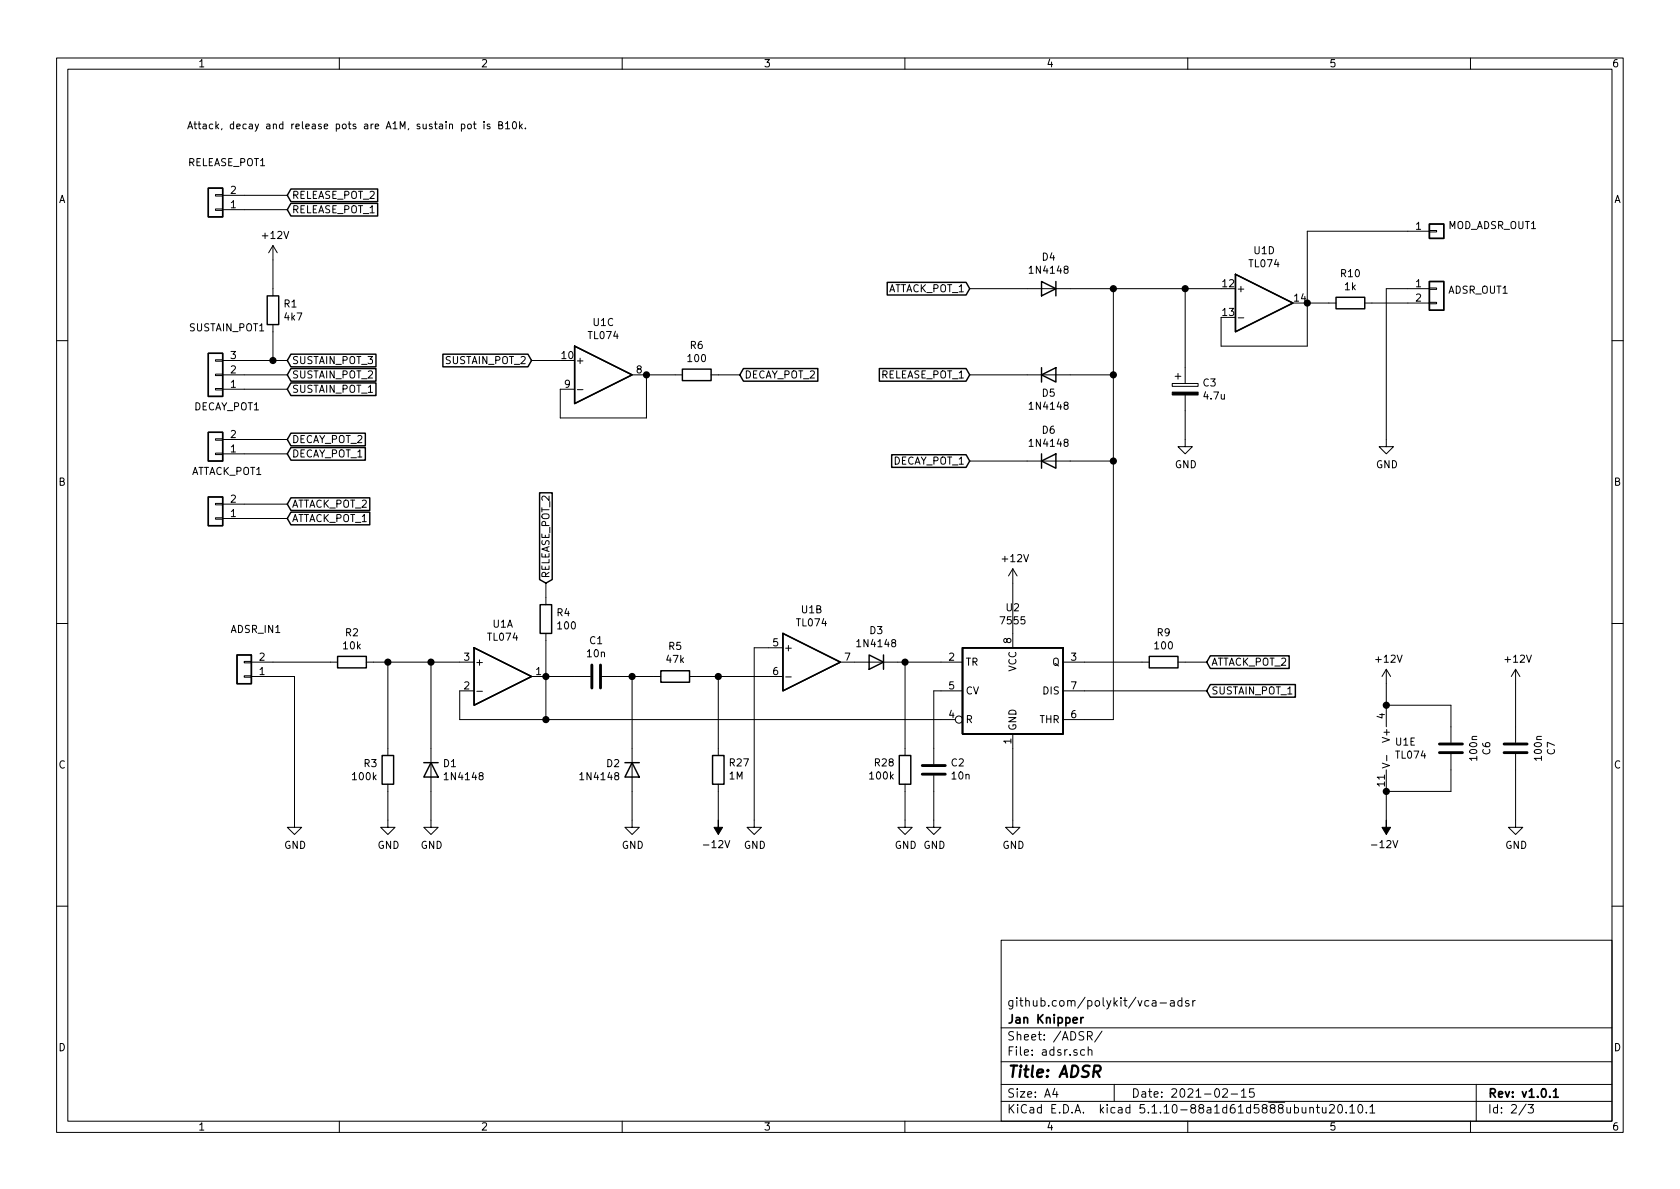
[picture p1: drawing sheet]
EESchema Schematic File Version 4
EELAYER 30 0
EELAYER END
$Descr A4 11693 8268
encoding utf-8
Sheet 2 3
Title "ADSR"
Date "2021-02-15"
Rev "v1.0.1"
Comp "Jan Knipper"
Comment1 "github.com/polykit/vca-adsr"
Comment2 ""
Comment3 ""
Comment4 ""
$EndDescr
$Comp
L Amplifier_Operational:TL074 U1
U 1 1
P 3500 4700
F 0 "U1" H 3500 5067 50  0000 C CNN
F 1 "TL074" H 3500 4976 50  0000 C CNN
F 2 "Package_DIP:DIP-14_W7.62mm_LongPads" H 3450 4800 50  0001 C CNN
F 3 "http://www.ti.com/lit/ds/symlink/tl071.pdf" H 3550 4900 50  0001 C CNN
	1    3500 4700
	1    0    0    -1  
$EndComp
$Comp
L Amplifier_Operational:TL074 U1
U 3 1
P 4200 2600
F 0 "U1" H 4200 2967 50  0000 C CNN
F 1 "TL074" H 4200 2876 50  0000 C CNN
F 2 "Package_DIP:DIP-14_W7.62mm_LongPads" H 4150 2700 50  0001 C CNN
F 3 "http://www.ti.com/lit/ds/symlink/tl071.pdf" H 4250 2800 50  0001 C CNN
	3    4200 2600
	1    0    0    -1  
$EndComp
$Comp
L Amplifier_Operational:TL074 U1
U 4 1
P 8800 2100
F 0 "U1" H 8800 2467 50  0000 C CNN
F 1 "TL074" H 8800 2376 50  0000 C CNN
F 2 "Package_DIP:DIP-14_W7.62mm_LongPads" H 8750 2200 50  0001 C CNN
F 3 "http://www.ti.com/lit/ds/symlink/tl071.pdf" H 8850 2300 50  0001 C CNN
	4    8800 2100
	1    0    0    -1  
$EndComp
$Comp
L Device:R R2
U 1 1
P 2450 4600
F 0 "R2" V 2243 4600 50  0000 C CNN
F 1 "10k" V 2334 4600 50  0000 C CNN
F 2 "Resistor_THT:R_Axial_DIN0207_L6.3mm_D2.5mm_P7.62mm_Horizontal" V 2380 4600 50  0001 C CNN
F 3 "~" H 2450 4600 50  0001 C CNN
	1    2450 4600
	0    1    1    0   
$EndComp
$Comp
L Device:R R3
U 1 1
P 2700 5350
F 0 "R3" H 2631 5396 50  0000 R CNN
F 1 "100k" H 2631 5305 50  0000 R CNN
F 2 "Resistor_THT:R_Axial_DIN0207_L6.3mm_D2.5mm_P7.62mm_Horizontal" V 2630 5350 50  0001 C CNN
F 3 "~" H 2700 5350 50  0001 C CNN
	1    2700 5350
	1    0    0    -1  
$EndComp
$Comp
L Diode:1N4148 D1
U 1 1
P 3000 5350
F 0 "D1" V 2954 5430 50  0000 L CNN
F 1 "1N4148" V 3045 5430 50  0000 L CNN
F 2 "Diode_THT:D_DO-35_SOD27_P7.62mm_Horizontal" H 3000 5175 50  0001 C CNN
F 3 "https://assets.nexperia.com/documents/data-sheet/1N4148_1N4448.pdf" H 3000 5350 50  0001 C CNN
	1    3000 5350
	0    1    1    0   
$EndComp
$Comp
L Diode:1N4148 D2
U 1 1
P 4400 5350
F 0 "D2" V 4354 5270 50  0000 R CNN
F 1 "1N4148" V 4445 5270 50  0000 R CNN
F 2 "Diode_THT:D_DO-35_SOD27_P7.62mm_Horizontal" H 4400 5175 50  0001 C CNN
F 3 "https://assets.nexperia.com/documents/data-sheet/1N4148_1N4448.pdf" H 4400 5350 50  0001 C CNN
	1    4400 5350
	0    1    1    0   
$EndComp
$Comp
L Device:R R5
U 1 1
P 4700 4700
F 0 "R5" V 4907 4700 50  0000 C CNN
F 1 "47k" V 4816 4700 50  0000 C CNN
F 2 "Resistor_THT:R_Axial_DIN0207_L6.3mm_D2.5mm_P2.54mm_Vertical" V 4630 4700 50  0001 C CNN
F 3 "~" H 4700 4700 50  0001 C CNN
	1    4700 4700
	0    -1   -1   0   
$EndComp
$Comp
L Device:C C1
U 1 1
P 4150 4700
F 0 "C1" V 3898 4700 50  0000 C CNN
F 1 "10n" V 3989 4700 50  0000 C CNN
F 2 "Capacitor_THT:C_Disc_D5.0mm_W2.5mm_P5.00mm" H 4188 4550 50  0001 C CNN
F 3 "~" H 4150 4700 50  0001 C CNN
	1    4150 4700
	0    1    1    0   
$EndComp
Wire Wire Line
	3800 4700 4000 4700
Wire Wire Line
	4300 4700 4400 4700
$Comp
L power:GND #PWR0101
U 1 1
P 4400 5700
F 0 "#PWR0101" H 4400 5450 50  0001 C CNN
F 1 "GND" H 4405 5527 50  0000 C CNN
F 2 "" H 4400 5700 50  0001 C CNN
F 3 "" H 4400 5700 50  0001 C CNN
	1    4400 5700
	1    0    0    -1  
$EndComp
$Comp
L power:GND #PWR0103
U 1 1
P 5250 5700
F 0 "#PWR0103" H 5250 5450 50  0001 C CNN
F 1 "GND" H 5255 5527 50  0000 C CNN
F 2 "" H 5250 5700 50  0001 C CNN
F 3 "" H 5250 5700 50  0001 C CNN
	1    5250 5700
	1    0    0    -1  
$EndComp
Wire Wire Line
	5250 4500 5250 5700
Wire Wire Line
	4400 5700 4400 5500
Wire Wire Line
	3800 4700 3800 5000
Wire Wire Line
	3800 5000 3200 5000
Wire Wire Line
	3200 5000 3200 4800
Connection ~ 3800 4700
Wire Wire Line
	3200 4600 3000 4600
Wire Wire Line
	3000 5200 3000 4600
Connection ~ 3000 4600
Wire Wire Line
	3000 4600 2700 4600
Wire Wire Line
	2700 5200 2700 4600
Connection ~ 2700 4600
Wire Wire Line
	2700 4600 2600 4600
$Comp
L power:GND #PWR0104
U 1 1
P 3000 5700
F 0 "#PWR0104" H 3000 5450 50  0001 C CNN
F 1 "GND" H 3005 5527 50  0000 C CNN
F 2 "" H 3000 5700 50  0001 C CNN
F 3 "" H 3000 5700 50  0001 C CNN
	1    3000 5700
	1    0    0    -1  
$EndComp
Wire Wire Line
	3000 5700 3000 5500
$Comp
L power:GND #PWR0105
U 1 1
P 2700 5700
F 0 "#PWR0105" H 2700 5450 50  0001 C CNN
F 1 "GND" H 2705 5527 50  0000 C CNN
F 2 "" H 2700 5700 50  0001 C CNN
F 3 "" H 2700 5700 50  0001 C CNN
	1    2700 5700
	1    0    0    -1  
$EndComp
Wire Wire Line
	2700 5700 2700 5500
$Comp
L Timer:ICM7555xP U2
U 1 1
P 7050 4800
F 0 "U2" H 7050 5381 50  0000 C CNN
F 1 "7555" H 7050 5290 50  0000 C CNN
F 2 "Package_DIP:DIP-8_W7.62mm_LongPads" H 7700 4400 50  0001 C CNN
F 3 "http://www.ti.com/lit/ds/symlink/tl071.pdf" H 7900 4400 50  0001 C CNN
	1    7050 4800
	1    0    0    -1  
$EndComp
$Comp
L Diode:1N4148 D3
U 1 1
P 6100 4600
F 0 "D3" H 6100 4383 50  0000 C CNN
F 1 "1N4148" H 6100 4474 50  0000 C CNN
F 2 "Diode_THT:D_DO-35_SOD27_P7.62mm_Horizontal" H 6100 4425 50  0001 C CNN
F 3 "https://assets.nexperia.com/documents/data-sheet/1N4148_1N4448.pdf" H 6100 4600 50  0001 C CNN
	1    6100 4600
	-1   0    0    1   
$EndComp
$Comp
L Device:C C2
U 1 1
P 6500 5350
F 0 "C2" H 6385 5304 50  0000 R CNN
F 1 "10n" H 6385 5395 50  0000 R CNN
F 2 "Capacitor_THT:C_Disc_D5.0mm_W2.5mm_P5.00mm" H 6538 5200 50  0001 C CNN
F 3 "~" H 6500 5350 50  0001 C CNN
	1    6500 5350
	-1   0    0    1   
$EndComp
$Comp
L power:GND #PWR0106
U 1 1
P 6500 5700
F 0 "#PWR0106" H 6500 5450 50  0001 C CNN
F 1 "GND" H 6505 5527 50  0000 C CNN
F 2 "" H 6500 5700 50  0001 C CNN
F 3 "" H 6500 5700 50  0001 C CNN
	1    6500 5700
	1    0    0    -1  
$EndComp
Wire Wire Line
	6500 5700 6500 5500
$Comp
L power:GND #PWR0107
U 1 1
P 7050 5700
F 0 "#PWR0107" H 7050 5450 50  0001 C CNN
F 1 "GND" H 7055 5527 50  0000 C CNN
F 2 "" H 7050 5700 50  0001 C CNN
F 3 "" H 7050 5700 50  0001 C CNN
	1    7050 5700
	1    0    0    -1  
$EndComp
Wire Wire Line
	7050 5200 7050 5700
$Comp
L power:+12V #PWR0108
U 1 1
P 7050 4050
F 0 "#PWR0108" H 7050 3900 50  0001 C CNN
F 1 "+12V" H 7065 4223 50  0000 C CNN
F 2 "" H 7050 4050 50  0001 C CNN
F 3 "" H 7050 4050 50  0001 C CNN
	1    7050 4050
	1    0    0    -1  
$EndComp
Wire Wire Line
	7050 4400 7050 4050
$Comp
L power:+12V #PWR0110
U 1 1
P 1900 1800
F 0 "#PWR0110" H 1900 1650 50  0001 C CNN
F 1 "+12V" H 1915 1973 50  0000 C CNN
F 2 "" H 1900 1800 50  0001 C CNN
F 3 "" H 1900 1800 50  0001 C CNN
	1    1900 1800
	1    0    0    -1  
$EndComp
Wire Wire Line
	1700 2500 1900 2500
Text GLabel 2000 2700 2    50   Input ~ 0
SUSTAIN_POT_1
Text GLabel 2000 2600 2    50   Input ~ 0
SUSTAIN_POT_2
Text GLabel 2000 1450 2    50   Input ~ 0
RELEASE_POT_1
Text GLabel 2000 1350 2    50   Input ~ 0
RELEASE_POT_2
Text GLabel 2000 3600 2    50   Input ~ 0
ATTACK_POT_1
Text GLabel 2000 3500 2    50   Input ~ 0
ATTACK_POT_2
Text GLabel 2000 3150 2    50   Input ~ 0
DECAY_POT_1
Text GLabel 2000 3050 2    50   Input ~ 0
DECAY_POT_2
Text GLabel 8400 4800 2    50   Input ~ 0
SUSTAIN_POT_1
Wire Wire Line
	3900 2700 3900 2900
Wire Wire Line
	3900 2900 4500 2900
Wire Wire Line
	4500 2900 4500 2600
Text GLabel 3700 2500 0    50   Input ~ 0
SUSTAIN_POT_2
$Comp
L Device:R R6
U 1 1
P 4850 2600
F 0 "R6" V 4643 2600 50  0000 C CNN
F 1 "100" V 4734 2600 50  0000 C CNN
F 2 "Resistor_THT:R_Axial_DIN0207_L6.3mm_D2.5mm_P7.62mm_Horizontal" V 4780 2600 50  0001 C CNN
F 3 "~" H 4850 2600 50  0001 C CNN
	1    4850 2600
	0    1    1    0   
$EndComp
Text GLabel 5150 2600 2    50   Input ~ 0
DECAY_POT_2
Wire Wire Line
	5150 2600 5000 2600
Wire Wire Line
	4700 2600 4500 2600
Connection ~ 4500 2600
Wire Wire Line
	9100 2100 9100 2400
Wire Wire Line
	9100 2400 8500 2400
Wire Wire Line
	8500 2400 8500 2200
$Comp
L Diode:1N4148 D4
U 1 1
P 7300 2000
F 0 "D4" H 7300 1783 50  0000 C CNN
F 1 "1N4148" H 7300 1874 50  0000 C CNN
F 2 "Diode_THT:D_DO-35_SOD27_P7.62mm_Horizontal" H 7300 1825 50  0001 C CNN
F 3 "https://assets.nexperia.com/documents/data-sheet/1N4148_1N4448.pdf" H 7300 2000 50  0001 C CNN
	1    7300 2000
	-1   0    0    1   
$EndComp
$Comp
L Device:CP C3
U 1 1
P 8250 2700
F 0 "C3" H 8368 2746 50  0000 L CNN
F 1 "4.7u" H 8368 2655 50  0000 L CNN
F 2 "Capacitor_THT:CP_Radial_D5.0mm_P2.50mm" H 8288 2550 50  0001 C CNN
F 3 "~" H 8250 2700 50  0001 C CNN
	1    8250 2700
	1    0    0    -1  
$EndComp
$Comp
L power:GND #PWR0111
U 1 1
P 8250 3050
F 0 "#PWR0111" H 8250 2800 50  0001 C CNN
F 1 "GND" H 8255 2877 50  0000 C CNN
F 2 "" H 8250 3050 50  0001 C CNN
F 3 "" H 8250 3050 50  0001 C CNN
	1    8250 3050
	1    0    0    -1  
$EndComp
Wire Wire Line
	8250 3050 8250 2850
Wire Wire Line
	8500 2000 8250 2000
Wire Wire Line
	8250 2550 8250 2000
Connection ~ 8250 2000
Wire Wire Line
	8250 2000 7750 2000
Wire Wire Line
	7550 5000 7750 5000
$Comp
L Device:R R9
U 1 1
P 8100 4600
F 0 "R9" V 7893 4600 50  0000 C CNN
F 1 "100" V 7984 4600 50  0000 C CNN
F 2 "Resistor_THT:R_Axial_DIN0207_L6.3mm_D2.5mm_P7.62mm_Horizontal" V 8030 4600 50  0001 C CNN
F 3 "~" H 8100 4600 50  0001 C CNN
	1    8100 4600
	0    1    1    0   
$EndComp
Wire Wire Line
	8400 4600 8250 4600
Wire Wire Line
	7550 4600 7950 4600
Wire Wire Line
	7550 4800 8400 4800
Text GLabel 8400 4600 2    50   Input ~ 0
ATTACK_POT_2
$Comp
L Diode:1N4148 D5
U 1 1
P 7300 2600
F 0 "D5" H 7300 2475 50  0000 C CNN
F 1 "1N4148" H 7300 2384 50  0000 C CNN
F 2 "Diode_THT:D_DO-35_SOD27_P7.62mm_Horizontal" H 7300 2425 50  0001 C CNN
F 3 "https://assets.nexperia.com/documents/data-sheet/1N4148_1N4448.pdf" H 7300 2600 50  0001 C CNN
	1    7300 2600
	1    0    0    -1  
$EndComp
$Comp
L Diode:1N4148 D6
U 1 1
P 7300 3200
F 0 "D6" H 7300 3417 50  0000 C CNN
F 1 "1N4148" H 7300 3326 50  0000 C CNN
F 2 "Diode_THT:D_DO-35_SOD27_P7.62mm_Horizontal" H 7300 3025 50  0001 C CNN
F 3 "https://assets.nexperia.com/documents/data-sheet/1N4148_1N4448.pdf" H 7300 3200 50  0001 C CNN
	1    7300 3200
	1    0    0    -1  
$EndComp
Wire Wire Line
	7450 2000 7750 2000
Connection ~ 7750 2000
Wire Wire Line
	7450 2600 7750 2600
Wire Wire Line
	7750 2000 7750 2600
Connection ~ 7750 2600
Wire Wire Line
	7750 2600 7750 3200
Wire Wire Line
	7450 3200 7750 3200
Connection ~ 7750 3200
Wire Wire Line
	7750 3200 7750 5000
Text GLabel 6750 2000 0    50   Input ~ 0
ATTACK_POT_1
Text GLabel 6750 2600 0    50   Input ~ 0
RELEASE_POT_1
Text GLabel 6750 3200 0    50   Input ~ 0
DECAY_POT_1
Wire Wire Line
	7150 2000 6750 2000
Wire Wire Line
	7150 2600 6750 2600
Wire Wire Line
	7150 3200 6750 3200
$Comp
L Device:R R1
U 1 1
P 1900 2150
F 0 "R1" H 1970 2196 50  0000 L CNN
F 1 "4k7" H 1970 2105 50  0000 L CNN
F 2 "Resistor_THT:R_Axial_DIN0207_L6.3mm_D2.5mm_P7.62mm_Horizontal" V 1830 2150 50  0001 C CNN
F 3 "~" H 1900 2150 50  0001 C CNN
	1    1900 2150
	1    0    0    -1  
$EndComp
Wire Wire Line
	1900 2500 1900 2300
Wire Wire Line
	1900 2000 1900 1800
$Comp
L Device:R R10
U 1 1
P 9400 2100
F 0 "R10" V 9193 2100 50  0000 C CNN
F 1 "1k" V 9284 2100 50  0000 C CNN
F 2 "Resistor_THT:R_Axial_DIN0207_L6.3mm_D2.5mm_P7.62mm_Horizontal" V 9330 2100 50  0001 C CNN
F 3 "~" H 9400 2100 50  0001 C CNN
	1    9400 2100
	0    1    1    0   
$EndComp
Wire Wire Line
	9250 2100 9100 2100
Connection ~ 9100 2100
Text GLabel 3800 4050 1    50   Input ~ 0
RELEASE_POT_2
Wire Wire Line
	3800 4450 3800 4700
$Comp
L Connector_Generic:Conn_01x02 ADSR_OUT1
U 1 1
P 10000 2000
F 0 "ADSR_OUT1" H 10080 1992 50  0000 L CNN
F 1 "Conn_01x02" H 10080 1901 50  0001 L CNN
F 2 "Connector_Molex:Molex_KK-254_AE-6410-02A_1x02_P2.54mm_Vertical" H 10000 2000 50  0001 C CNN
F 3 "~" H 10000 2000 50  0001 C CNN
	1    10000 2000
	1    0    0    -1  
$EndComp
$Comp
L power:GND #PWR0112
U 1 1
P 9650 3050
F 0 "#PWR0112" H 9650 2800 50  0001 C CNN
F 1 "GND" H 9655 2877 50  0000 C CNN
F 2 "" H 9650 3050 50  0001 C CNN
F 3 "" H 9650 3050 50  0001 C CNN
	1    9650 3050
	1    0    0    -1  
$EndComp
$Comp
L Device:R R4
U 1 1
P 3800 4300
F 0 "R4" H 3870 4346 50  0000 L CNN
F 1 "100" H 3870 4255 50  0000 L CNN
F 2 "Resistor_THT:R_Axial_DIN0207_L6.3mm_D2.5mm_P2.54mm_Vertical" V 3730 4300 50  0001 C CNN
F 3 "~" H 3800 4300 50  0001 C CNN
	1    3800 4300
	1    0    0    -1  
$EndComp
Wire Wire Line
	3800 4150 3800 4050
Wire Wire Line
	9550 2100 9800 2100
Wire Wire Line
	9800 2000 9650 2000
Wire Wire Line
	9650 2000 9650 3050
$Comp
L Connector_Generic:Conn_01x02 ADSR_IN1
U 1 1
P 1700 4700
F 0 "ADSR_IN1" H 1618 4375 50  0000 C CNN
F 1 "Conn_01x02" H 1618 4466 50  0001 C CNN
F 2 "Connector_Molex:Molex_KK-254_AE-6410-02A_1x02_P2.54mm_Vertical" H 1700 4700 50  0001 C CNN
F 3 "~" H 1700 4700 50  0001 C CNN
	1    1700 4700
	-1   0    0    1   
$EndComp
Wire Wire Line
	1900 4600 2300 4600
$Comp
L power:GND #PWR0113
U 1 1
P 2050 5700
F 0 "#PWR0113" H 2050 5450 50  0001 C CNN
F 1 "GND" H 2055 5527 50  0000 C CNN
F 2 "" H 2050 5700 50  0001 C CNN
F 3 "" H 2050 5700 50  0001 C CNN
	1    2050 5700
	1    0    0    -1  
$EndComp
Wire Wire Line
	2050 5700 2050 4700
Wire Wire Line
	2050 4700 1900 4700
Wire Wire Line
	3900 2500 3700 2500
Text GLabel 2000 2500 2    50   Input ~ 0
SUSTAIN_POT_3
Wire Wire Line
	2000 2500 1900 2500
Connection ~ 1900 2500
Wire Wire Line
	2000 2600 1700 2600
Wire Wire Line
	2000 2700 1700 2700
Wire Wire Line
	2000 1350 1700 1350
Wire Wire Line
	2000 1450 1700 1450
Wire Wire Line
	2000 3500 1700 3500
Wire Wire Line
	2000 3600 1700 3600
Wire Wire Line
	2000 3050 1700 3050
Wire Wire Line
	2000 3150 1700 3150
$Comp
L Connector_Generic:Conn_01x02 DECAY_POT1
U 1 1
P 1500 3150
F 0 "DECAY_POT1" H 1418 2825 50  0000 C CNN
F 1 "Conn_01x02" H 1418 2916 50  0001 C CNN
F 2 "Connector_Molex:Molex_KK-254_AE-6410-02A_1x02_P2.54mm_Vertical" H 1500 3150 50  0001 C CNN
F 3 "~" H 1500 3150 50  0001 C CNN
	1    1500 3150
	-1   0    0    1   
$EndComp
$Comp
L Connector_Generic:Conn_01x02 ATTACK_POT1
U 1 1
P 1500 3600
F 0 "ATTACK_POT1" H 1418 3275 50  0000 C CNN
F 1 "Conn_01x02" H 1418 3366 50  0001 C CNN
F 2 "Connector_Molex:Molex_KK-254_AE-6410-02A_1x02_P2.54mm_Vertical" H 1500 3600 50  0001 C CNN
F 3 "~" H 1500 3600 50  0001 C CNN
	1    1500 3600
	-1   0    0    1   
$EndComp
$Comp
L Connector_Generic:Conn_01x02 RELEASE_POT1
U 1 1
P 1500 1450
F 0 "RELEASE_POT1" H 1418 1125 50  0000 C CNN
F 1 "Conn_01x02" H 1418 1216 50  0001 C CNN
F 2 "Connector_Molex:Molex_KK-254_AE-6410-02A_1x02_P2.54mm_Vertical" H 1500 1450 50  0001 C CNN
F 3 "~" H 1500 1450 50  0001 C CNN
	1    1500 1450
	-1   0    0    1   
$EndComp
$Comp
L Connector_Generic:Conn_01x03 SUSTAIN_POT1
U 1 1
P 1500 2600
F 0 "SUSTAIN_POT1" H 1418 2275 50  0000 C CNN
F 1 "Conn_01x02" H 1418 2366 50  0001 C CNN
F 2 "Connector_Molex:Molex_KK-254_AE-6410-03A_1x03_P2.54mm_Vertical" H 1500 2600 50  0001 C CNN
F 3 "~" H 1500 2600 50  0001 C CNN
	1    1500 2600
	-1   0    0    1   
$EndComp
Wire Wire Line
	4400 4700 4400 5200
Wire Wire Line
	6550 5000 3800 5000
Connection ~ 3800 5000
Text Notes 1300 900  0    50   ~ 0
Attack, decay and release pots are A1M, sustain pot is B10k.
$Comp
L Amplifier_Operational:TL074 U1
U 5 1
P 9750 5200
F 0 "U1" H 9708 5246 50  0000 L CNN
F 1 "TL074" H 9708 5155 50  0000 L CNN
F 2 "Package_DIP:DIP-14_W7.62mm_LongPads" H 9700 5300 50  0001 C CNN
F 3 "http://www.ti.com/lit/ds/symlink/tl071.pdf" H 9800 5400 50  0001 C CNN
	5    9750 5200
	1    0    0    -1  
$EndComp
$Comp
L power:-12V #PWR0117
U 1 1
P 9650 5700
F 0 "#PWR0117" H 9650 5800 50  0001 C CNN
F 1 "-12V" H 9665 5873 50  0000 C CNN
F 2 "" H 9650 5700 50  0001 C CNN
F 3 "" H 9650 5700 50  0001 C CNN
	1    9650 5700
	-1   0    0    1   
$EndComp
$Comp
L power:+12V #PWR0118
U 1 1
P 9650 4750
F 0 "#PWR0118" H 9650 4600 50  0001 C CNN
F 1 "+12V" H 9665 4923 50  0000 C CNN
F 2 "" H 9650 4750 50  0001 C CNN
F 3 "" H 9650 4750 50  0001 C CNN
	1    9650 4750
	1    0    0    -1  
$EndComp
Wire Wire Line
	9650 4750 9650 4900
Wire Wire Line
	10100 5500 9650 5500
Connection ~ 9650 5500
Wire Wire Line
	10100 5350 10100 5500
$Comp
L Device:C C6
U 1 1
P 10100 5200
F 0 "C6" V 9848 5200 50  0000 C CNN
F 1 "100n" V 9939 5200 50  0000 C CNN
F 2 "Capacitor_THT:C_Disc_D5.0mm_W2.5mm_P5.00mm" H 10138 5050 50  0001 C CNN
F 3 "~" H 10100 5200 50  0001 C CNN
	1    10100 5200
	-1   0    0    1   
$EndComp
Wire Wire Line
	10100 5050 10100 4900
Wire Wire Line
	10100 4900 9650 4900
Connection ~ 9650 4900
Wire Wire Line
	9650 5500 9650 5700
$Comp
L Device:C C7
U 1 1
P 10550 5200
F 0 "C7" V 10298 5200 50  0000 C CNN
F 1 "100n" V 10389 5200 50  0000 C CNN
F 2 "Capacitor_THT:C_Disc_D5.0mm_W2.5mm_P5.00mm" H 10588 5050 50  0001 C CNN
F 3 "~" H 10550 5200 50  0001 C CNN
	1    10550 5200
	-1   0    0    1   
$EndComp
$Comp
L power:+12V #PWR0119
U 1 1
P 10550 4750
F 0 "#PWR0119" H 10550 4600 50  0001 C CNN
F 1 "+12V" H 10565 4923 50  0000 C CNN
F 2 "" H 10550 4750 50  0001 C CNN
F 3 "" H 10550 4750 50  0001 C CNN
	1    10550 4750
	1    0    0    -1  
$EndComp
Wire Wire Line
	10550 4750 10550 5050
$Comp
L power:GND #PWR0120
U 1 1
P 10550 5700
F 0 "#PWR0120" H 10550 5450 50  0001 C CNN
F 1 "GND" H 10555 5527 50  0000 C CNN
F 2 "" H 10550 5700 50  0001 C CNN
F 3 "" H 10550 5700 50  0001 C CNN
	1    10550 5700
	1    0    0    -1  
$EndComp
Wire Wire Line
	10550 5700 10550 5350
$Comp
L Amplifier_Operational:TL074 U1
U 2 1
P 5650 4600
F 0 "U1" H 5650 4967 50  0000 C CNN
F 1 "TL074" H 5650 4876 50  0000 C CNN
F 2 "Package_DIP:DIP-14_W7.62mm_LongPads" H 5600 4700 50  0001 C CNN
F 3 "http://www.ti.com/lit/ds/symlink/tl071.pdf" H 5700 4800 50  0001 C CNN
	2    5650 4600
	1    0    0    -1  
$EndComp
Wire Wire Line
	5350 4500 5250 4500
$Comp
L Connector_Generic:Conn_01x01 MOD_ADSR_OUT1
U 1 1
P 10000 1600
F 0 "MOD_ADSR_OUT1" H 10080 1642 50  0000 L CNN
F 1 "Conn_01x01" H 10080 1551 50  0001 L CNN
F 2 "Connector_Pin:Pin_D0.7mm_L6.5mm_W1.8mm_FlatFork" H 10000 1600 50  0001 C CNN
F 3 "~" H 10000 1600 50  0001 C CNN
	1    10000 1600
	1    0    0    -1  
$EndComp
Wire Wire Line
	9800 1600 9100 1600
Wire Wire Line
	9100 1600 9100 2100
$Comp
L Device:R R27
U 1 1
P 5000 5350
F 0 "R27" H 4930 5304 50  0000 R CNN
F 1 "1M" H 4930 5395 50  0000 R CNN
F 2 "Resistor_THT:R_Axial_DIN0207_L6.3mm_D2.5mm_P2.54mm_Vertical" V 4930 5350 50  0001 C CNN
F 3 "~" H 5000 5350 50  0001 C CNN
	1    5000 5350
	-1   0    0    1   
$EndComp
Wire Wire Line
	5000 5700 5000 5500
Wire Wire Line
	5000 5200 5000 4700
Wire Wire Line
	6550 4800 6500 4800
Wire Wire Line
	6500 4800 6500 5200
$Comp
L Device:R R28
U 1 1
P 6300 5350
F 0 "R28" H 6369 5304 50  0000 L CNN
F 1 "100k" H 6369 5395 50  0000 L CNN
F 2 "Resistor_THT:R_Axial_DIN0207_L6.3mm_D2.5mm_P2.54mm_Vertical" V 6230 5350 50  0001 C CNN
F 3 "~" H 6300 5350 50  0001 C CNN
	1    6300 5350
	-1   0    0    1   
$EndComp
Wire Wire Line
	6300 5200 6300 4600
Wire Wire Line
	6300 4600 6250 4600
Wire Wire Line
	6550 4600 6300 4600
Connection ~ 6300 4600
$Comp
L power:GND #PWR0132
U 1 1
P 6300 5700
F 0 "#PWR0132" H 6300 5450 50  0001 C CNN
F 1 "GND" H 6305 5527 50  0000 C CNN
F 2 "" H 6300 5700 50  0001 C CNN
F 3 "" H 6300 5700 50  0001 C CNN
	1    6300 5700
	1    0    0    -1  
$EndComp
Wire Wire Line
	6300 5700 6300 5500
$Comp
L power:-12V #PWR0133
U 1 1
P 5000 5700
F 0 "#PWR0133" H 5000 5800 50  0001 C CNN
F 1 "-12V" H 5015 5873 50  0000 C CNN
F 2 "" H 5000 5700 50  0001 C CNN
F 3 "" H 5000 5700 50  0001 C CNN
	1    5000 5700
	-1   0    0    1   
$EndComp
Wire Wire Line
	4550 4700 4400 4700
Connection ~ 4400 4700
Wire Wire Line
	4850 4700 5000 4700
Connection ~ 5000 4700
Wire Wire Line
	5000 4700 5350 4700
$EndSCHEMATC
